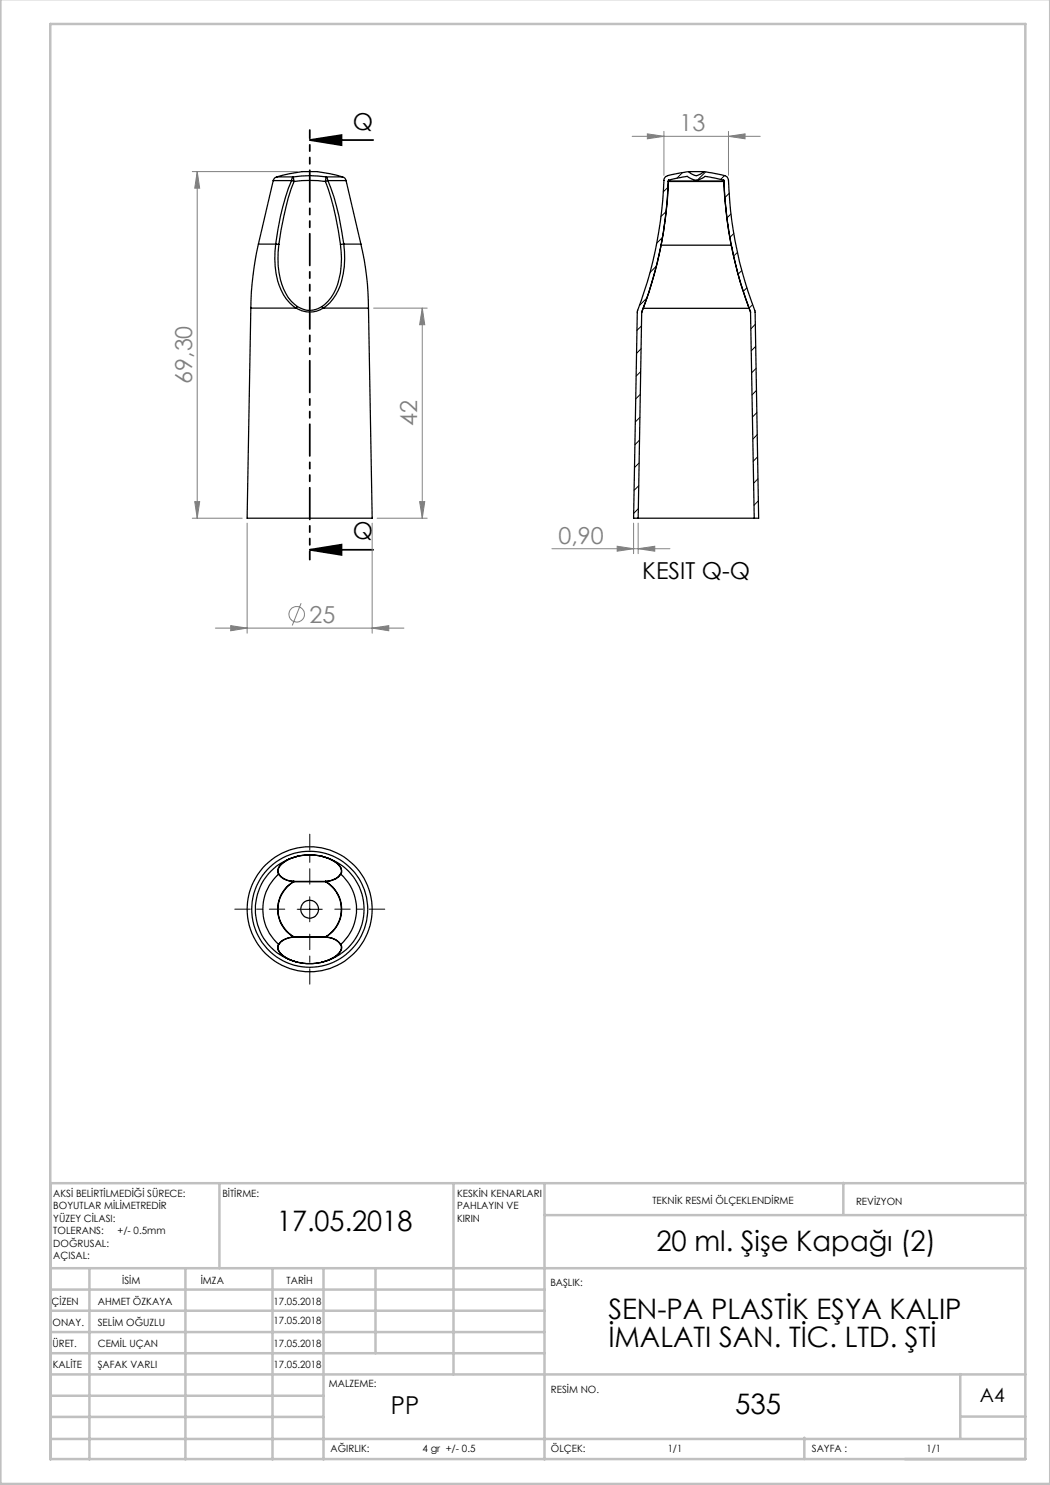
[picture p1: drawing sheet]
<svg xmlns="http://www.w3.org/2000/svg" width="210mm" height="297mm" viewBox="0 0 210 297" stroke-linecap="round" stroke-linejoin="round" font-family="sans-serif">
<g fill="none" stroke="#808080" stroke-width=".2">
<path d="M38.5 34.3h20.9M39.4 34.3v69.3M39.4 34.3l.5 3.3h-1zM126.4 27.3h25.6M129.5 26.8l3.3 .5-3.3 .5zM132.8 26.3v8.8M145.7 27.3l3.3-.5v1zM145.7 26.3v8.8M74.7 61.6h10.7M84.5 61.6l.4 3.3h-1zM84.5 61.6v42M38.5 103.6h9.9"/>
<path d="M38.9 100.3h1l-.5 3.3zM49.4 104.6v22M74.4 104.6v22M75.4 103.6h10M83.9 100.3h1l-.4 3.3zM110.4 109.7h23.6M123.4 109.3l3.3 .4-3.3 .5zM126.7 104.6v6.1M127.6 109.7l3.4-.4v.9zM127.6 104.6v6.1M43.1 125.6h37.7M46.1 125.1l3.3 .5-3.3 .5z"/>
<path d="M60.2 120.6l-1.7 4.5M74.4 125.6l3.4-.5v1z"/>
<circle cx="59.3" cy="122.9" r="1.55"/>
</g>
<path d="M61.9 28h12.7M61.9 28l6.4-1v2zM61.9 110h12.7M61.9 110l6.4-1.1v2.1z" fill="none" stroke="#000" stroke-width=".35"/>
<path d="M62 176.8v-10M57 181.8h-10M62 186.8v10M67 181.8h10" fill="none" stroke="#000" stroke-width=".2" stroke-dasharray="15.2 1.3 1.3 1.3" stroke-dashoffset="12.1"/>
<path d="M61.9 179.3v5.1M59.4 181.9h5.1" fill="none" stroke="#000" stroke-width=".2"/>
<path d="M62 26v85.9" fill="none" stroke="#000" stroke-width=".35" stroke-dasharray="6.3 1.3 1.3 1.3 1.3 1.3" stroke-dashoffset="4.7"/>
<g fill="none" stroke="#c0c0c0" stroke-width=".5">
<path d="M.1 -.1v296.9h209.9v-296.9M10.1 4.8h195v287h-195zM43.9 236.6v17M90.7 236.6v38.3M108.9 236.6v55.3M168.7 236.6v6.3M205.1 236.6h-195v55.3M10.1 253.6h195M10.1 257.9h98.8M17.9 253.6v38.3M37.1 253.6v38.3M54.5 253.6v38.3"/>
<path d="M64.7 253.6v38.3M75.1 253.6v17M108.9 243h96.2M10.1 270.6h98.8M10.1 266.4h98.8M10.1 262.1h98.8M10.1 279.1h54.6M10.1 274.9h195M192.1 274.8v12.7M10.1 287.8h195M10.1 283.4h54.6M160.9 287.5v4.3"/>
<path d="M192.1 283.3h13"/>
</g>
<path d="M61.9 28l6.4-1v2zM61.9 110l6.4-1.1v2.1z" fill="#000"/>
<g fill="#808080">
<path d="M46.1 125.1l3.3 .5-3.3 .5zM74.4 125.6l3.4-.5v1zM129.5 26.8l3.3 .5-3.3 .5zM145.7 27.3l3.3-.5v1z"/>
<path d="M127.6 109.7l3.4-.4v.9zM123.4 109.3l3.3 .4-3.3 .5z"/>
<path d="M39.4 34.3l.5 3.3h-1zM38.9 100.3h1l-.5 3.3zM84.5 61.6l.4 3.3h-1zM83.9 100.3h1l-.4 3.3z"/>
</g>
<g fill="none" stroke="#000" stroke-width=".25">
<path d="M54.6 36.1h3.7M54.6 36.1l-2.9 12.7M55.4 35.4a.89 .89 0 0 0-.8 .7M55.4 35.4l.6-.2a20.7 20.7 0 0 1 12.5 .2M55.4 35.4h3.3M58.3 36.1a48.1 48.1 0 0 0-3.2 12.7M58.3 36.1l.5 .2M58.7 35.4l.1 .9M58.7 35.4a21.9 21.9 0 0 1 6.5 0M58.7 35.4l-.3 .2-.1 .5M58.8 36.3a55.3 55.3 0 0 0-3 12.6M58.8 36.3a23.4 23.4 0 0 1 6.3 0"/>
<path d="M65.1 36.3a54.5 54.5 0 0 1 3 12.6M65.2 35.4l-.1 .9M65.2 35.4l.4 .7M65.2 35.4h3.3M65.6 36.1a49.9 49.9 0 0 1 3.2 12.7M65.6 36.1l-.5 .2M65.6 36.1h3.6M68.5 35.4a.89 .89 0 0 1 .7 .7M69.2 36.1l3 12.7M133.7 36.3l-.6 7.2-.9 5.5M133.7 36.3h11.1M133.7 36a83 83 0 0 1-5.4 26.4"/>
<path d="M133.7 36l2.4-.5a2.4 2.4 0 0 1 2.4 .4 2.49 2.49 0 0 0 2.5-.6l3.7 .7M133.7 36.2h11M133.7 36v.2M133.7 36.2v.1M137.7 34.3l-3.2 .6a1.67 1.67 0 0 0-1.7 1 84.8 84.8 0 0 1-5.3 26.5l-.8 41.2h.9M137.7 34.3a1.79 1.79 0 0 0 3 0M137.7 34.3h3M140.7 34.3l3.2 .6a1.66 1.66 0 0 1 1.7 .9 85 85 0 0 0 5.4 26.6l.7 41.2h-.9M144.7 36a85.8 85.8 0 0 0 5.4 26.4M144.7 36v.2M144.7 36.2l.1 .1M144.8 36.3l.5 7.1 .9 5.6"/>
<path d="M51.7 48.8a62.2 62.2 0 0 0-1.5 12.8M51.7 48.8h3.4M55.1 48.8a15.4 15.4 0 0 0 2.2 11l.7 .8 1.2 1M55.1 48.8l.7 .1M55.8 48.9a15.8 15.8 0 0 0 1.8 10.6l.7 .8 1.2 1M68.1 48.9a15.3 15.3 0 0 1-1.9 10.6l-.6 .8-1.2 1M68.8 48.8a16.4 16.4 0 0 1-1.6 10.1 7 7 0 0 1-2.6 2.7M68.8 48.8l-.7 .1M68.8 48.8h3.4M72.2 48.8a56.4 56.4 0 0 1 1.5 12.8M132.2 49h.1M132.2 49l-1.5 6.4-2 6.3"/>
<path d="M132.2 49h14M146.2 49l.2 .6a81.6 81.6 0 0 0 3.4 12.1M146.2 49h.1M50.2 61.6l-.8 42h25l-.7-42M50.2 61.6h9M59.2 61.6h.1M59.3 61.6a5 5 0 0 0 5.3 0M59.5 61.3l-.2 .3M59.5 61.3a4.3 4.3 0 0 0 4.9 0M64.4 61.3l.2 .3M64.6 61.6h.1M64.6 61.6h9.1"/>
<path d="M128.3 62.4l-.7 41.2M128.7 61.7h21.1M128.7 61.7l-.4 .7M128.7 61.6v.1M149.8 61.7l.3 .7M149.8 61.6v.1M150.1 62.4l.7 41.2M127.6 103.6h23.2M55.7 174.8a9.4 9.4 0 0 0 0 14.1M55.7 174.8h.1M55.7 174.8a3.8 3.8 0 0 0 3 1.5M55.8 174.8a3.8 3.8 0 0 0 3 1.5"/>
<path d="M58.7 176.3h.1M58.7 176.3a6.4 6.4 0 0 0 0 11.1M58.7 176.3l.1 .1M58.8 176.4h6.3M58.8 176.4a6.4 6.4 0 0 0 0 11M58.8 176.3h6.3M58.8 176.3v.1M59.4 171.3a11.1 11.1 0 0 1 5 0M59.4 171.3a10.9 10.9 0 0 0-8.3 10.6 10.9 10.9 0 0 0 8.3 10.5M59.4 171.3a5 5 0 0 0-3.9 2.7l.2 .8M59.4 171.3h.1M59.5 171.3a10.8 10.8 0 0 1 4.9 0"/>
<path d="M59.5 171.3a5.5 5.5 0 0 0-3.9 2.5l.2 1M64.4 171.3h.1M64.4 171.3a5.3 5.3 0 0 1 3.8 2.5l.1 .4-.2 .6M64.4 171.3a10.9 10.9 0 0 1 8.4 10.6 10.9 10.9 0 0 1-8.4 10.5M64.4 171.3a5.7 5.7 0 0 1 3.8 2.3l.1 .9-.1 .3M65.1 176.3h.1M65.1 176.3v.1M65.1 176.4a6.4 6.4 0 0 1 0 11M65.1 176.3a6.4 6.4 0 0 1 0 11.1M68.1 174.8a4.1 4.1 0 0 1-3 1.5M68.1 174.8h.1M68.2 174.8a9.4 9.4 0 0 1 0 14.1"/>
<path d="M68.2 174.8a3.8 3.8 0 0 1-3.1 1.5M55.7 188.9a1.95 1.95 0 0 0 1.1 2.4l1.1 .6 1.5 .5M55.7 188.9h.1M55.8 188.9a1.71 1.71 0 0 0 .9 2.3l.9 .6 1.9 .6M58.7 187.4l-1 .2a3.1 3.1 0 0 0-2 1.3M58.7 187.4h.1M58.8 187.4h.1M58.8 187.4h6.3M58.8 187.4h-.1M58.8 187.4l-1 .2a3.3 3.3 0 0 0-2 1.3M59.4 192.4a11.1 11.1 0 0 0 5 0M59.4 192.4h.1"/>
<path d="M59.5 192.4a10.8 10.8 0 0 0 4.9 0M64.4 192.4h.1M65.1 187.4l.6 .1a3.4 3.4 0 0 1 2.4 1.4M65.1 187.4h.1M65.1 187.4l.6 .1a3.7 3.7 0 0 1 2.5 1.4M68.1 188.9a2.09 2.09 0 0 1-1.4 2.6l-1.3 .6-1 .3M68.1 188.9h.1M68.2 188.9a1.56 1.56 0 0 1-.6 2l-1.3 .9-1.9 .6"/>
<circle cx="61.9" cy="181.8" r="1.78"/>
<circle cx="61.9" cy="181.8" r="12.5"/>
<circle cx="62" cy="181.8" r="11.6"/>
</g>
<g fill="none" stroke="#000" stroke-width=".2">
<path d="M133.6 37.4l-1 1M136.5 34.5l-1.1 1.1M141.1 34.4l-1.6 1.6M144.9 35.1l-.8 .8M145.8 38.7l-.8 .8M129.4 59.6l-1.5 1.5M131.3 53.2l-1.3 1.3M132.5 47.5l-1.2 1.1M133.2 42.3l-1 1M146.2 42.8l-.8 .8M146.8 46.7l-.8 .8M147.5 50.5l-.8 .7"/>
<path d="M148.3 54.1l-.7 .7M149.4 57.6l-.7 .7M128.1 78.9l-1 .9M128.1 74.3l-.9 .9M128.2 69.7l-.9 1M128.3 65.2l-.9 .9M150.5 60.9l-.7 .7M151.1 64.9l-.9 .9M151.1 69.3l-.9 .9M151.2 73.7l-.9 .9M151.3 78.1l-.9 .9M127.7 97.2l-.9 .9"/>
<path d="M127.8 92.6l-.9 .9M127.9 88l-.9 .9M128 83.5l-.9 .9M151.4 82.5l-.9 .9M151.4 86.9l-.8 .9M151.5 91.4l-.9 .8M151.6 95.8l-.9 .9M127.7 101.7l-.9 1M151.7 100.2l-.9 .9"/>
</g>
<g font-size="5.6">
<text x="55.4" y="246.3">17.05.2018</text>
<text x="131.3" y="250.1">20 ml. Şişe Kapağı (2)</text>
<text x="121.7" y="263.8">SEN-PA PLASTİK EŞYA KALIP</text>
<text x="121.7" y="269.5">İMALATI SAN. TİC. LTD. ŞTİ</text>
<text x="147" y="282.8">535</text>
</g>
<text font-size="4.9" x="78.2" y="282.8">PP</text>
<g font-size="4.7">
<text x="70.6" y="25.9">Q</text>
<text x="70.6" y="107.8">Q</text>
<text x="128.4" y="115.8">KESIT Q-Q</text>
</g>
<g font-size="4.7" fill="#808080">
<text x="135.9" y="26.2">13</text>
<text x="38.4" y="76.8" transform="rotate(-90 38.4 76.8)">69,30</text>
<text x="83.4" y="85.2" transform="rotate(-90 83.4 85.2)">42</text>
<text x="111.7" y="108.7">0,90</text>
<text x="61.9" y="124.6">25</text>
</g>
<text font-size="3.9" x="196" y="280.4">A4</text>
<g font-size="2">
<text x="10.7" y="239.3">AKSİ BELİRTİLMEDİĞİ SÜRECE:</text>
<text x="44.5" y="239.5">BİTİRME:</text>
<text x="91.4" y="239.4">KESKİN KENARLARI</text>
<text x="10.7" y="241.8">BOYUTLAR MİLİMETREDİR</text>
<text x="10.7" y="244.3">YÜZEY CİLASI:</text>
<text x="91.4" y="241.9">PAHLAYIN VE</text>
<text x="91.4" y="244.4">KIRIN</text>
<text x="130.5" y="240.8">TEKNİK RESMİ ÖLÇEKLENDİRME</text>
<text x="171.2" y="241">REVİZYON</text>
<text x="10.7" y="246.8">TOLERANS:</text>
<text x="10.7" y="249.3">DOĞRUSAL:</text>
<text x="10.7" y="251.8">AÇISAL:</text>
<text x="23.5" y="246.8">+/- 0.5mm</text>
<text x="24.4" y="256.9">İSİM</text>
<text x="40.1" y="256.8">İMZA</text>
<text x="57.3" y="256.8">TARİH</text>
<text x="110.1" y="257.1">BAŞLIK:</text>
<text x="10.3" y="260.9">ÇİZEN</text>
<text x="19.5" y="260.9">AHMET ÖZKAYA</text>
<text x="54.7" y="260.9">17.05.2018</text>
<text x="10.5" y="269.3">ÜRET.</text>
<text x="10.5" y="265.2">ONAY.</text>
<text x="19.5" y="265.2">SELİM OĞUZLU</text>
<text x="19.5" y="269.3">CEMİL UÇAN</text>
<text x="54.7" y="264.8">17.05.2018</text>
<text x="54.7" y="269.4">17.05.2018</text>
<text x="10.6" y="273.6">KALİTE</text>
<text x="19.5" y="273.7">ŞAFAK VARLI</text>
<text x="54.7" y="273.6">17.05.2018</text>
<text x="65.8" y="277.4">MALZEME:</text>
<text x="110.2" y="278.5">RESİM NO.</text>
<text x="66.1" y="290.4">AĞIRLIK:</text>
<text x="84.5" y="290.4">4 gr +/- 0.5</text>
<text x="110.2" y="290.5">ÖLÇEK:</text>
<text x="133.6" y="290.5">1/1</text>
<text x="162.4" y="290.4">SAYFA :</text>
<text x="185.3" y="290.4">1/1</text>
</g>
</svg>
